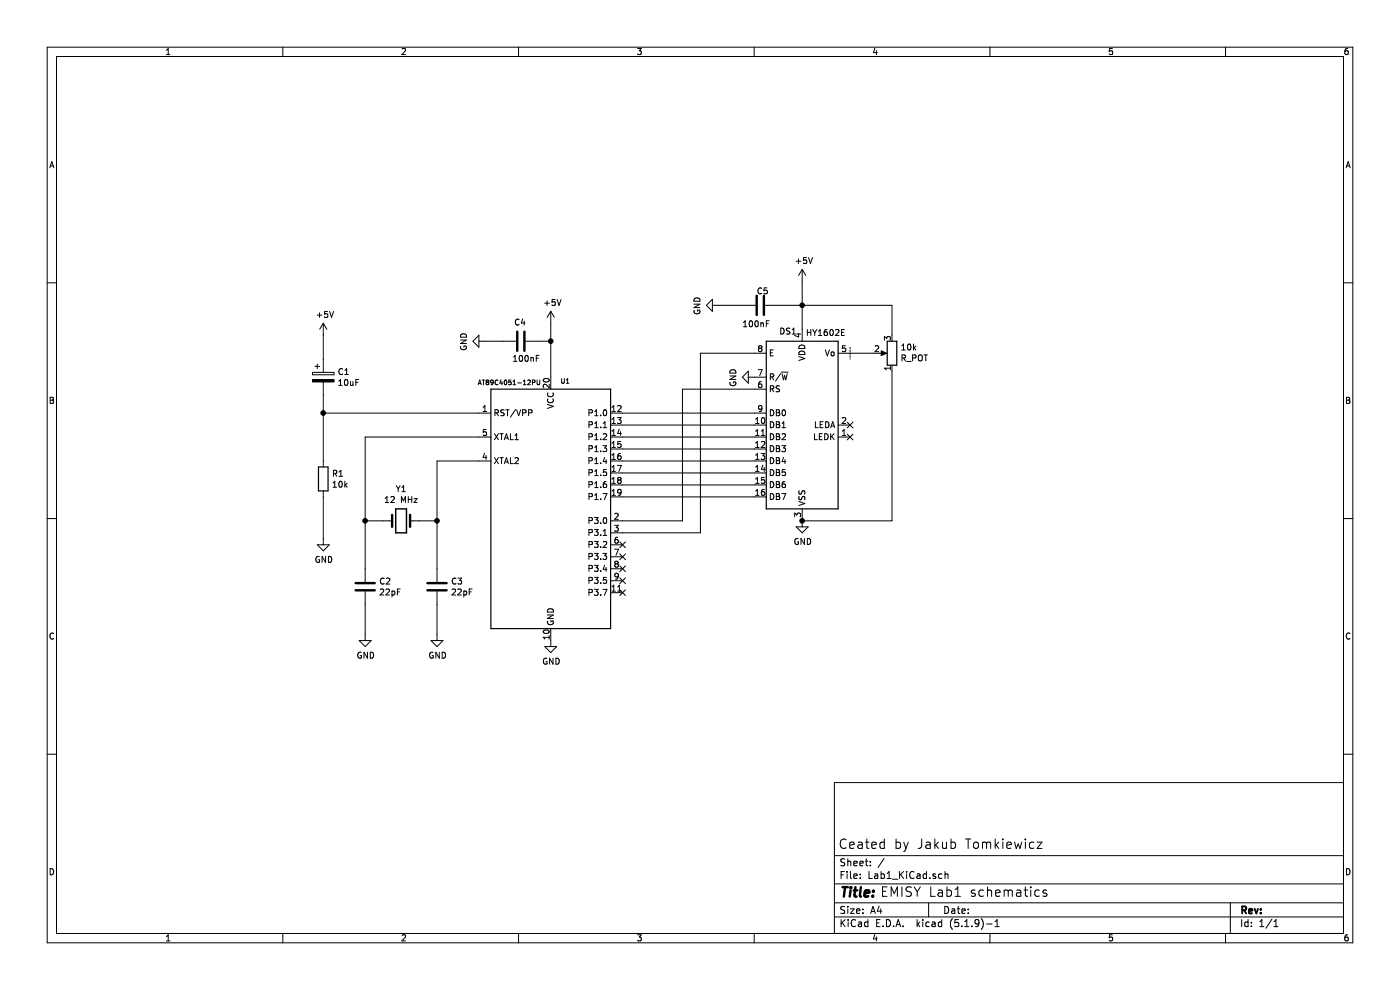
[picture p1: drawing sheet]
EESchema Schematic File Version 4
EELAYER 30 0
EELAYER END
$Descr A4 11693 8268
encoding utf-8
Sheet 1 1
Title ""
Date ""
Rev ""
Comp ""
Comment1 ""
Comment2 ""
Comment3 ""
Comment4 ""
$EndDescr
Text Notes 7000 7100 0    79   ~ 0
Ceated by Jakub Tomkiewicz
Text Notes 7350 7500 0    79   ~ 0
EMISY Lab1 schematics 
$Comp
L Device:C C3
U 1 1
P 3650 4900
F 0 "C3" H 3765 4946 50  0000 L CNN
F 1 "22pF" H 3765 4855 50  0000 L CNN
F 2 "" H 3688 4750 50  0001 C CNN
F 3 "~" H 3650 4900 50  0001 C CNN
	1    3650 4900
	1    0    0    -1  
$EndComp
$Comp
L Device:C C2
U 1 1
P 3050 4900
F 0 "C2" H 3165 4946 50  0000 L CNN
F 1 "22pF" H 3165 4855 50  0000 L CNN
F 2 "" H 3088 4750 50  0001 C CNN
F 3 "~" H 3050 4900 50  0001 C CNN
	1    3050 4900
	1    0    0    -1  
$EndComp
$Comp
L power:GND #PWR?
U 1 1
P 3650 5300
F 0 "#PWR?" H 3650 5050 50  0001 C CNN
F 1 "GND" H 3655 5127 50  0000 C CNN
F 2 "" H 3650 5300 50  0001 C CNN
F 3 "" H 3650 5300 50  0001 C CNN
	1    3650 5300
	1    0    0    -1  
$EndComp
$Comp
L power:GND #PWR?
U 1 1
P 3050 5300
F 0 "#PWR?" H 3050 5050 50  0001 C CNN
F 1 "GND" H 3055 5127 50  0000 C CNN
F 2 "" H 3050 5300 50  0001 C CNN
F 3 "" H 3050 5300 50  0001 C CNN
	1    3050 5300
	1    0    0    -1  
$EndComp
Wire Wire Line
	3650 5050 3650 5300
Wire Wire Line
	3050 5050 3050 5300
$Comp
L Device:Crystal Y1
U 1 1
P 3350 4350
F 0 "Y1" H 3350 4618 50  0000 C CNN
F 1 "12 MHz" H 3350 4527 50  0000 C CNN
F 2 "" H 3350 4350 50  0001 C CNN
F 3 "~" H 3350 4350 50  0001 C CNN
	1    3350 4350
	1    0    0    -1  
$EndComp
Wire Wire Line
	3500 4350 3650 4350
Wire Wire Line
	3650 4350 3650 4750
Wire Wire Line
	3200 4350 3050 4350
Wire Wire Line
	3050 4350 3050 4750
Wire Wire Line
	4000 3850 3650 3850
Wire Wire Line
	3650 3850 3650 4350
Connection ~ 3650 4350
Wire Wire Line
	4000 3650 3050 3650
Wire Wire Line
	3050 3650 3050 4350
Connection ~ 3050 4350
$Comp
L power:GND #PWR?
U 1 1
P 2700 4500
F 0 "#PWR?" H 2700 4250 50  0001 C CNN
F 1 "GND" H 2705 4327 50  0000 C CNN
F 2 "" H 2700 4500 50  0001 C CNN
F 3 "" H 2700 4500 50  0001 C CNN
	1    2700 4500
	1    0    0    -1  
$EndComp
Wire Wire Line
	4000 3450 2700 3450
$Comp
L Device:CP C1
U 1 1
P 2700 3150
F 0 "C1" H 2818 3196 50  0000 L CNN
F 1 "10uF" H 2818 3105 50  0000 L CNN
F 2 "" H 2738 3000 50  0001 C CNN
F 3 "~" H 2700 3150 50  0001 C CNN
	1    2700 3150
	1    0    0    -1  
$EndComp
Wire Wire Line
	2700 3300 2700 3450
Wire Wire Line
	2700 2800 2700 3000
$Comp
L power:+5V #PWR?
U 1 1
P 2700 2800
F 0 "#PWR?" H 2700 2650 50  0001 C CNN
F 1 "+5V" H 2715 2973 50  0000 C CNN
F 2 "" H 2700 2800 50  0001 C CNN
F 3 "" H 2700 2800 50  0001 C CNN
	1    2700 2800
	1    0    0    -1  
$EndComp
$Comp
L Device:R R1
U 1 1
P 2700 4000
F 0 "R1" H 2770 4046 50  0000 L CNN
F 1 "10k" H 2770 3955 50  0000 L CNN
F 2 "" V 2630 4000 50  0001 C CNN
F 3 "~" H 2700 4000 50  0001 C CNN
	1    2700 4000
	1    0    0    -1  
$EndComp
Wire Wire Line
	2700 3450 2700 3850
Connection ~ 2700 3450
Wire Wire Line
	2700 4500 2700 4150
$Comp
L power:GND #PWR?
U 1 1
P 4600 5350
F 0 "#PWR?" H 4600 5100 50  0001 C CNN
F 1 "GND" H 4605 5177 50  0000 C CNN
F 2 "" H 4600 5350 50  0001 C CNN
F 3 "" H 4600 5350 50  0001 C CNN
	1    4600 5350
	1    0    0    -1  
$EndComp
$Comp
L MCU_Microchip_8051:AT89C4051-12PU U1
U 1 1
P 4600 4250
F 0 "U1" H 4679 5295 39  0000 L BNN
F 1 "AT89C4051-12PU" H 4521 5283 39  0000 R BNN
F 2 "Package_DIP:DIP-20_W7.62mm" H 4600 4250 50  0001 C CIN
F 3 "http://ww1.microchip.com/downloads/en/DeviceDoc/doc1001.pdf" H 4600 4250 50  0001 C CNN
	1    4600 4250
	1    0    0    -1  
$EndComp
$Comp
L Device:C C4
U 1 1
P 4350 2850
F 0 "C4" V 4504 2856 50  0000 C CNN
F 1 "100nF" V 4229 2923 50  0000 R BNN
F 2 "" H 4388 2700 50  0001 C CNN
F 3 "~" H 4350 2850 50  0001 C CNN
	1    4350 2850
	0    -1   -1   0   
$EndComp
Wire Wire Line
	4600 2850 4500 2850
Wire Wire Line
	4600 2850 4600 3150
$Comp
L power:+5V #PWR?
U 1 1
P 4600 2700
F 0 "#PWR?" H 4600 2550 50  0001 C CNN
F 1 "+5V" H 4615 2873 50  0000 C CNN
F 2 "" H 4600 2700 50  0001 C CNN
F 3 "" H 4600 2700 50  0001 C CNN
	1    4600 2700
	1    0    0    -1  
$EndComp
Wire Wire Line
	4600 2700 4600 2850
Connection ~ 4600 2850
$Comp
L power:GND #PWR?
U 1 1
P 4050 2850
F 0 "#PWR?" H 4050 2600 50  0001 C CNN
F 1 "GND" H 4055 2677 50  0000 C CNN
F 2 "" H 4050 2850 50  0001 C CNN
F 3 "" H 4050 2850 50  0001 C CNN
	1    4050 2850
	0    1    1    0   
$EndComp
Wire Wire Line
	4200 2850 4050 2850
Wire Wire Line
	5200 3450 6300 3450
Wire Wire Line
	5200 3550 6300 3550
Wire Wire Line
	5200 3650 6300 3650
Wire Wire Line
	6300 3750 5200 3750
Wire Wire Line
	5200 3850 6300 3850
Wire Wire Line
	6300 3950 5200 3950
Wire Wire Line
	5200 4050 6300 4050
Wire Wire Line
	6300 4150 5200 4150
$Comp
L power:GND #PWR?
U 1 1
P 6300 3150
F 0 "#PWR?" H 6300 2900 50  0001 C CNN
F 1 "GND" H 6305 2977 50  0000 C CNN
F 2 "" H 6300 3150 50  0001 C CNN
F 3 "" H 6300 3150 50  0001 C CNN
	1    6300 3150
	0    1    1    0   
$EndComp
$Comp
L Device:C C5
U 1 1
P 6350 2550
F 0 "C5" V 6465 2478 50  0000 L CNN
F 1 "100nF" V 6190 2465 50  0000 L CNN
F 2 "" H 6388 2400 50  0001 C CNN
F 3 "~" H 6350 2550 50  0001 C CNN
	1    6350 2550
	0    -1   -1   0   
$EndComp
Wire Wire Line
	6700 2750 6700 2550
Wire Wire Line
	6700 2550 6500 2550
$Comp
L power:GND #PWR?
U 1 1
P 6000 2550
F 0 "#PWR?" H 6000 2300 50  0001 C CNN
F 1 "GND" H 6005 2377 50  0000 C CNN
F 2 "" H 6000 2550 50  0001 C CNN
F 3 "" H 6000 2550 50  0001 C CNN
	1    6000 2550
	0    1    1    0   
$EndComp
Wire Wire Line
	6000 2550 6200 2550
$Comp
L power:+5V #PWR?
U 1 1
P 6700 2350
F 0 "#PWR?" H 6700 2200 50  0001 C CNN
F 1 "+5V" H 6715 2523 50  0000 C CNN
F 2 "" H 6700 2350 50  0001 C CNN
F 3 "" H 6700 2350 50  0001 C CNN
	1    6700 2350
	1    0    0    -1  
$EndComp
Wire Wire Line
	6700 2350 6700 2550
Connection ~ 6700 2550
$Comp
L Display_Character:HY1602E DS1
U 1 1
P 6700 3550
F 0 "DS1" H 6582 4334 50  0000 C CNN
F 1 "HY1602E" H 6897 4322 50  0000 C CNN
F 2 "Display:HY1602E" H 6700 2650 50  0001 C CIN
F 3 "http://www.icbank.com/data/ICBShop/board/HY1602E.pdf" H 6900 3650 50  0001 C CNN
	1    6700 3550
	1    0    0    -1  
$EndComp
Wire Notes Line
	7100 2900 7100 3000
$Comp
L power:GND #PWR?
U 1 1
P 6700 4350
F 0 "#PWR?" H 6700 4100 50  0001 C CNN
F 1 "GND" H 6705 4177 50  0000 C CNN
F 2 "" H 6700 4350 50  0001 C CNN
F 3 "" H 6700 4350 50  0001 C CNN
	1    6700 4350
	1    0    0    -1  
$EndComp
$Comp
L Device:R_POT 10k
U 1 1
P 7450 2950
F 0 "10k" H 7380 2904 50  0000 R CNN
F 1 "R_POT" H 7380 2995 50  0000 R CNN
F 2 "" H 7450 2950 50  0001 C CNN
F 3 "~" H 7450 2950 50  0001 C CNN
	1    7450 2950
	-1   0    0    1   
$EndComp
NoConn ~ 7100 3550
NoConn ~ 7100 3650
Wire Wire Line
	7100 2950 7300 2950
Wire Wire Line
	7450 2800 7450 2550
Wire Wire Line
	7450 2550 6700 2550
Wire Wire Line
	7450 3100 7450 4350
Wire Wire Line
	7450 4350 6700 4350
Connection ~ 6700 4350
Wire Wire Line
	5200 4450 5850 4450
Wire Wire Line
	5850 2950 6300 2950
Wire Wire Line
	5850 2950 5850 4450
Wire Wire Line
	5200 4350 5700 4350
Wire Wire Line
	5700 4350 5700 3250
Wire Wire Line
	5700 3250 6300 3250
NoConn ~ 5200 4950
NoConn ~ 5200 4850
NoConn ~ 5200 4750
NoConn ~ 5200 4650
NoConn ~ 5200 4550
$EndSCHEMATC
